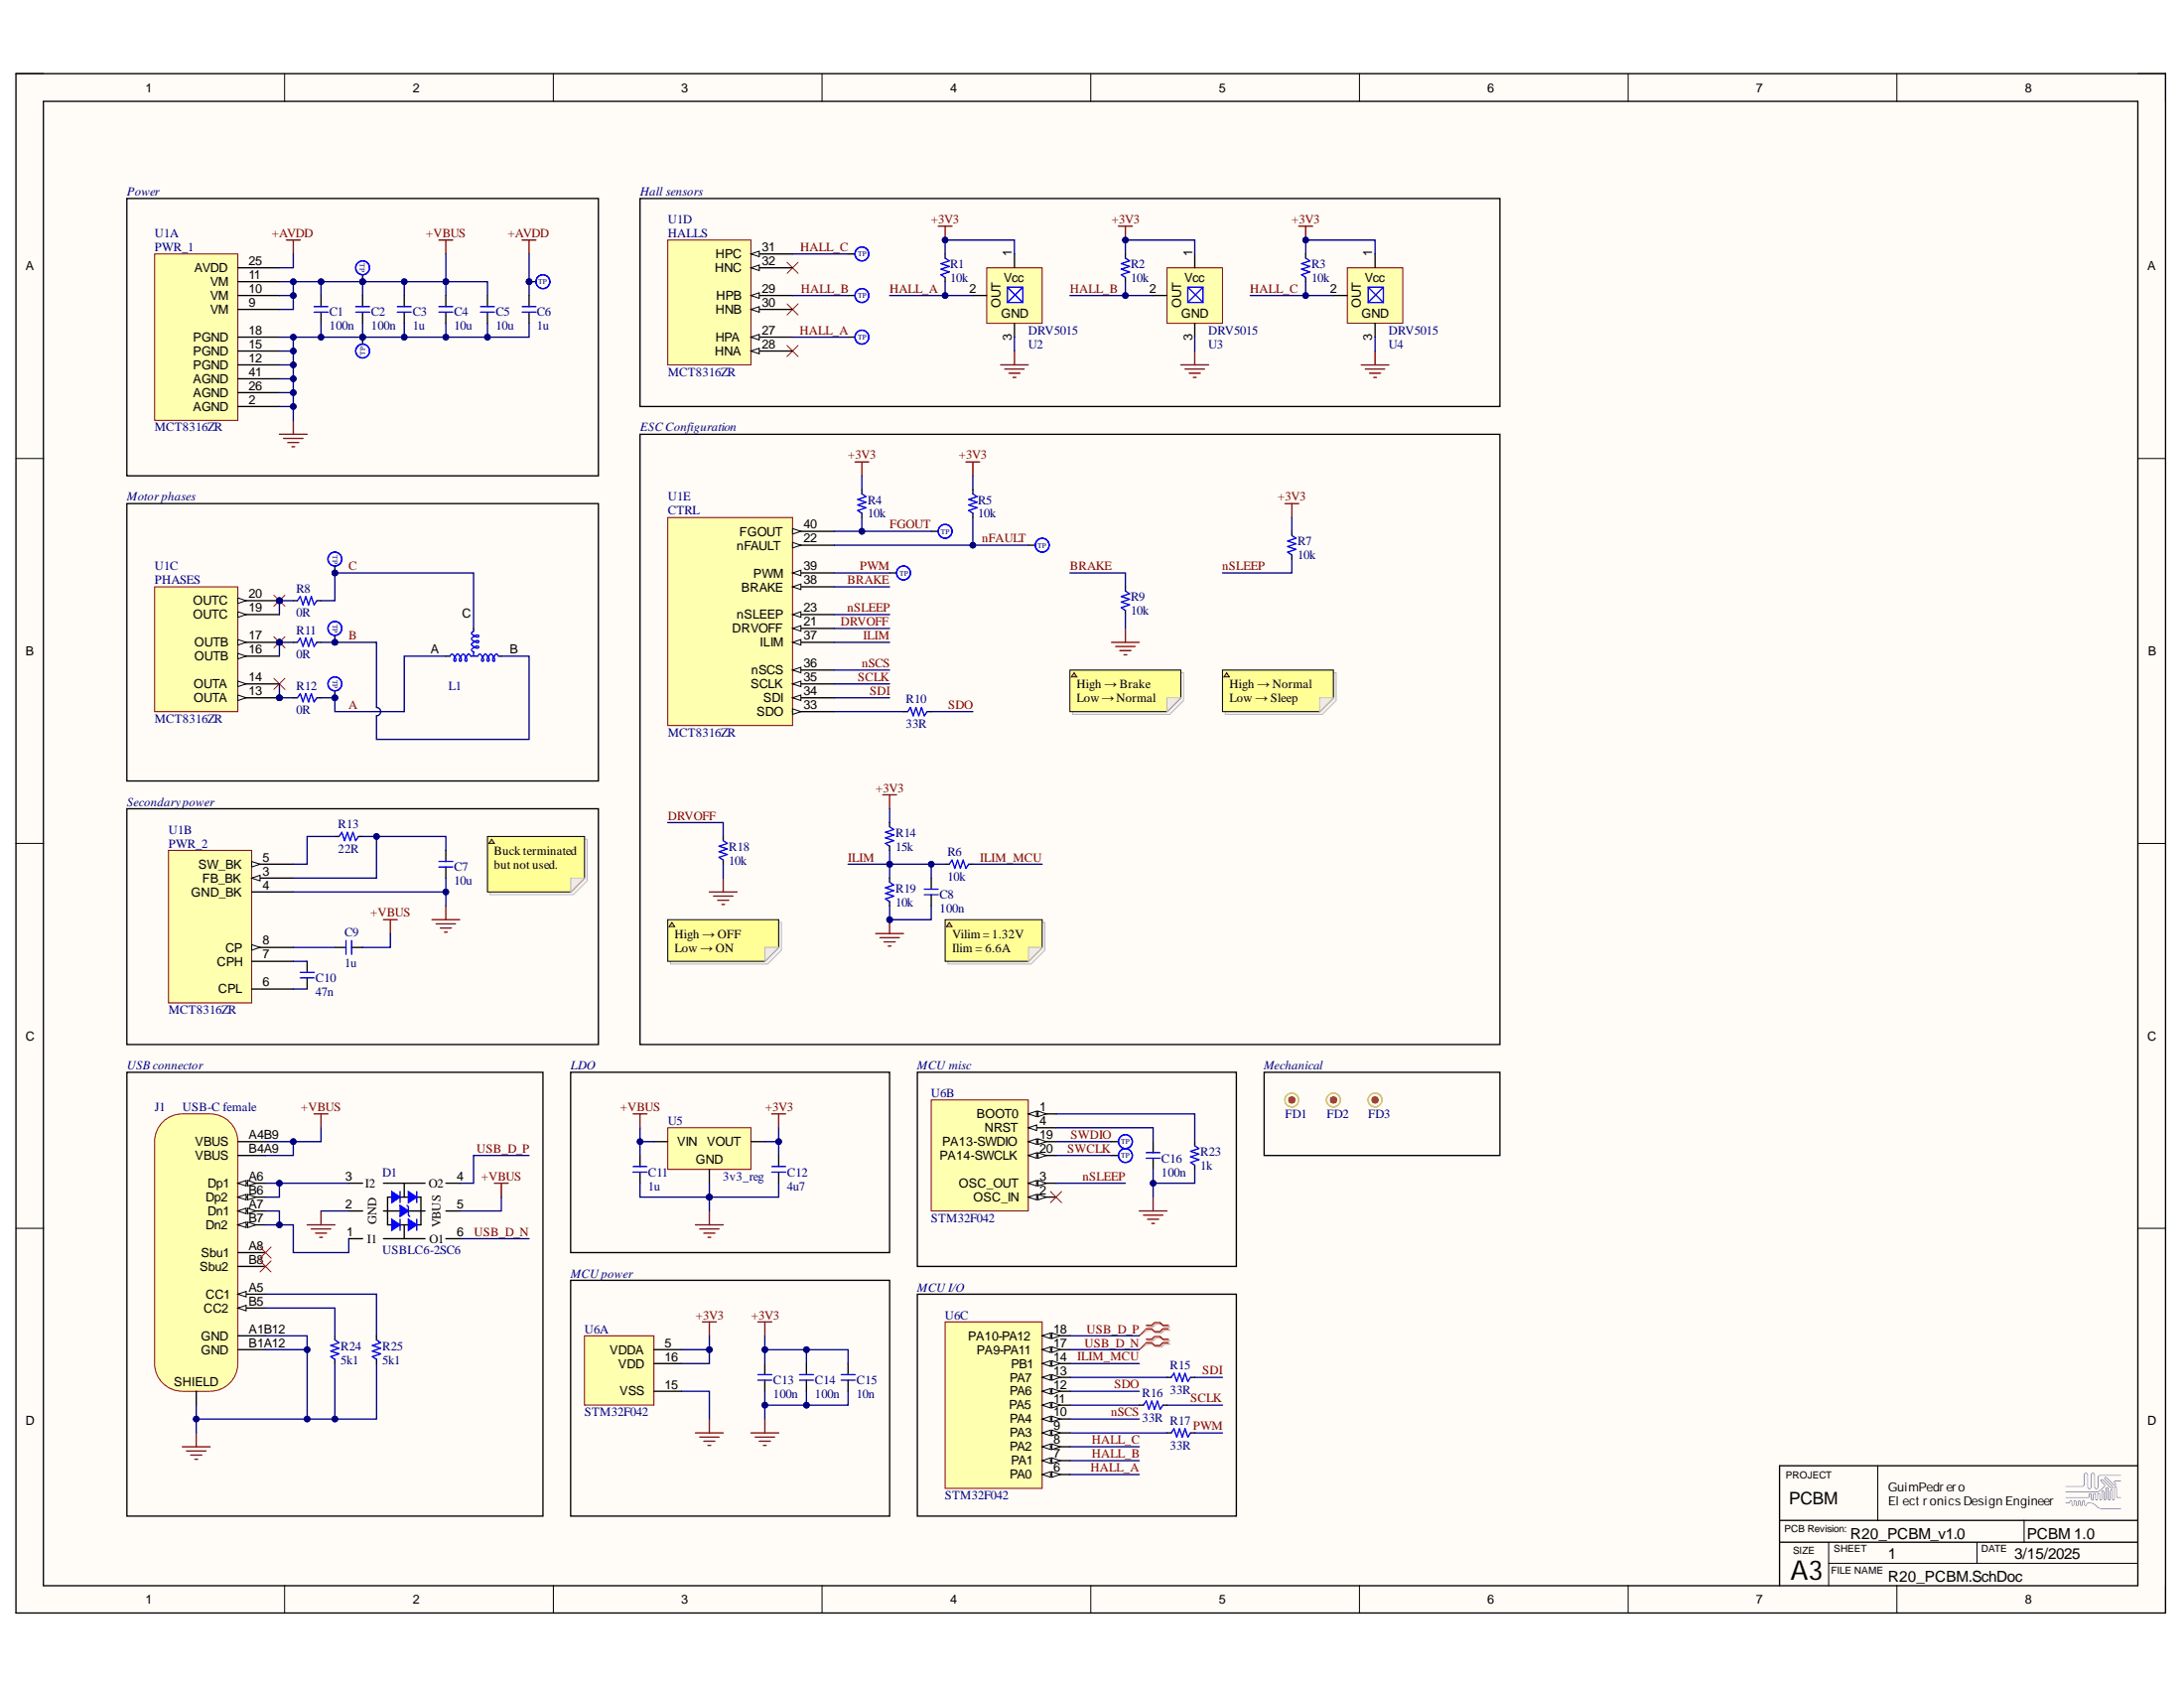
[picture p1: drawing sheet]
# Altium project R20_PCBM.PrjPcb
PCB_Revision: R20_PCBM_v1.0; Project: PCBM; Project_revision: PCBM 1.0
1 sheet, 64 parts. Net scope: global (net labels, ports and power ports of the same name join across sheets).
Board file: R20_PCBM.PcbDoc

## Sheet R20_PCBM.SchDoc
size A3; SheetNumber: 1; SheetTotal: 1

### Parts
C1  100n  [C0402]
C2  100n  [C0402]
C3  1u  [C0603]
C4  10u  [C0805]
C5  10u  [C0805]
C6  1u  [C0402]
C7  10u  [C0805]
C8  100n  [C0402]
C9  1u  [C0402]
C10  47n  [C0603]
C11  1u  [C0402]
C12  4u7  [C0402]
C13  100n  [C0402]
C14  100n  [C0402]
C15  10n  [C0402]
C16  100n  [C0402]
D1  USBLC6-2SC6  [USBLC6-2SC6]
FD1  Fiducial  [Fiducial]  (value not drawn)  (no BOM)
FD2  Fiducial  [Fiducial]  (value not drawn)  (no BOM)
FD3  Fiducial  [Fiducial]  (value not drawn)  (no BOM)
J1  USB-C female  [TYPE-C-31-M-12]
L1  L_phase  [R20_PCBM_4]  (value not drawn)  (no BOM)
R1  10k  [R0402]
R2  10k  [R0402]
R3  10k  [R0402]
R4  10k  [R0402]
R5  10k  [R0402]
R6  10k  [R0402]
R7  10k  [R0402]
R8  0R  [R0402]
R9  10k  [R0402]
R10  33R  [R0402]
R11  0R  [R0402]
R12  0R  [R0402]
R13  22R  [R0402]
R14  15k  [R0402]
R15  33R  [R0402]
R16  33R  [R0402]
R17  33R  [R0402]
R18  10k  [R0402]
R19  10k  [R0402]
R23  1k  [R0402]
R24  5k1  [R0402]
R25  5k1  [R0402]
TP1  Testing_Point_1mm  [TestingPoint_1mm]  (value not drawn)  (no BOM)
TP2  Testing_Point_1mm  [TestingPoint_1mm]  (value not drawn)  (no BOM)
TP3  Testing_Point_1mm  [TestingPoint_1mm]  (value not drawn)  (no BOM)
TP4  Testing_Point_1mm  [TestingPoint_1mm]  (value not drawn)  (no BOM)
TP5  Testing_Point_1mm  [TestingPoint_1mm]  (value not drawn)  (no BOM)
TP6  Testing_Point_1mm  [TestingPoint_1mm]  (value not drawn)  (no BOM)
TP7  Testing_Point_1mm  [TestingPoint_1mm]  (value not drawn)  (no BOM)
TP8  Testing_Point_1mm  [TestingPoint_1mm]  (value not drawn)  (no BOM)
TP9  Testing_Point_1mm  [TestingPoint_1mm]  (value not drawn)  (no BOM)
TP10  Testing_Point_1mm  [TestingPoint_1mm]  (value not drawn)  (no BOM)
TP11  Testing_Point_1mm  [TestingPoint_1mm]  (value not drawn)  (no BOM)
TP12  Testing_Point_1mm  [TestingPoint_1mm]  (value not drawn)  (no BOM)
TP15  Testing_Point_1mm  [TestingPoint_1mm]  (value not drawn)  (no BOM)
TP16  Testing_Point_1mm  [TestingPoint_1mm]  (value not drawn)  (no BOM)
U1  MCT8316ZR  [QFN50P500X700X100_HS-41N]  (parts A,B,C,D,E of 5)
U2  DRV5015  [SOT95P237X112-3N]
U3  DRV5015  [SOT95P237X112-3N]
U4  DRV5015  [SOT95P237X112-3N]
U5  3v3_reg  [SOT23_torex]
U6  STM32F042  [TSSOP20_ST]  (parts A,B,C of 3)

### Blocks framed on the sheet
Power: C1-C6 TP2 TP3 TP6 U1
Hall sensors: R1-R3 TP1 TP4 TP5 U1-U4
ESC Configuration: C8 R4-R7 R9 R10 R14 R18 R19 TP7 TP8 TP10 U1
Motor phases: L1 R8 R11 R12 TP9 TP11 TP12 U1
Secondary power: C7 C9 C10 R13 U1
USB connector: D1 J1 R24 R25
LDO: C11 C12 U5
MCU misc: C16 R23 TP15 TP16 U6
Mechanical: FD1-FD3
MCU power: C13-C15 U6
MCU I/O: R15-R17 U6

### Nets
+3V3: C12.2 C13.2 C14.2 C15.2 R1.2 R2.2 R3.2 R4.2 R5.2 R7.2 R14.2 U2.1(Vcc) U3.1(Vcc) U4.1(Vcc) U5.2(VOUT) U6.5(VDDA) U6.16(VDD)
+AVDD: C6.2 TP3.1 U1.25(AVDD)
+VBUS: C1.2 C2.2 C3.2 C4.2 C5.2 C9.1 C11.2 D1.5(VBUS) J1.A4B9(VBUS) J1.B4A9(VBUS) TP2.1 U1.9(VM) U1.10(VM) U1.11(VM) U5.3(VIN)
GND: C1.1 C2.1 C3.1 C4.1 C5.1 C6.1 C7.1 C8.1 C11.1 C12.1 C13.1 C14.1 C15.1 C16.1 D1.2(GND) J1.A1B12(GND) J1.B1A12(GND) J1.M1(SHIELD) R9.1 R18.1 R19.1 R23.1 R24.1 R25.1 TP6.1 U1.2(AGND) U1.4(GND_BK) U1.12(PGND) U1.15(PGND) U1.18(PGND) U1.26(AGND) U1.41(AGND) U2.3(GND) U3.3(GND) U4.3(GND) U5.1(GND) U6.15(VSS)
A: L1.A R12.2 TP12.1
B: L1.B R11.2 TP11.1
BRAKE: R9.2 U1.38(BRAKE)
C: L1.C R8.2 TP9.1
DRVOFF: R18.2 U1.21(DRVOFF)
FGOUT: R4.1 TP7.1 U1.40(FGOUT)
HALL_A: R1.1 TP5.1 U1.27(HPA) U2.2(OUT) U6.6(PA0)
HALL_B: R2.1 TP4.1 U1.29(HPB) U3.2(OUT) U6.7(PA1)
HALL_C: R3.1 TP1.1 U1.31(HPC) U4.2(OUT) U6.8(PA2)
ILIM: C8.2 R6.1 R14.1 R19.2 U1.37(ILIM)
ILIM_MCU: R6.2 U6.14(PB1)
nFAULT: R5.1 TP8.1 U1.22(nFAULT)
nSCS: U1.36(nSCS) U6.10(PA4)
nSLEEP: R7.1 U1.23(nSLEEP) U6.3(OSC_OUT)
PWM: R17.2 TP10.1 U1.39(PWM)
SCLK: R16.2 U1.35(SCLK)
SDI: R15.2 U1.34(SDI)
SDO: R10.2 U6.12(PA6)
SWCLK: TP16.1 U6.20(PA14-SWCLK)
SWDIO: TP15.1 U6.19(PA13-SWDIO)
USB_D_N: D1.6(O1) U6.17(PA9-PA11)
USB_D_P: D1.4(O2) U6.18(PA10-PA12)
NetC7_2: C7.2 R13.2 U1.3(FB_BK)
NetC9_2: C9.2 U1.8(CP)
NetC10_1: C10.1 U1.6(CPL)
NetC10_2: C10.2 U1.7(CPH)
NetC16_2: C16.2 U6.4(NRST)
NetD1_1: D1.1(I1) J1.A7(Dn1) J1.B7(Dn2)
NetD1_3: D1.3(I2) J1.A6(Dp1) J1.B6(Dp2)
NetJ1_A5: J1.A5(CC1) R25.2
NetJ1_B5: J1.B5(CC2) R24.2
NetR8_1: R8.1 U1.19(OUTC) U1.20(OUTC)
NetR10_1: R10.1 U1.33(SDO)
NetR11_1: R11.1 U1.16(OUTB) U1.17(OUTB)
NetR12_1: R12.1 U1.13(OUTA) U1.14(OUTA)
NetR13_1: R13.1 U1.5(SW_BK)
NetR15_1: R15.1 U6.13(PA7)
NetR16_1: R16.1 U6.11(PA5)
NetR17_1: R17.1 U6.9(PA3)
NetR23_2: R23.2 U6.1(BOOT0)

Not connected (* = marked no-connect by the designer): J1 A8(Sbu1)* B8(Sbu2)*; U1 28(HNA)* 30(HNB)* 32(HNC)*; U6 2(OSC_IN)*

### Layout directives
differential pair: USB_D_N, USB_D_P

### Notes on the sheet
- High → Brake
  Low → Normal
- High → Normal
  Low → Sleep
- (near C7) Buck terminated but not used.
- High → OFF
  Low → ON
- (near C8) Vilim = 1.32V
  Ilim = 6.6A
